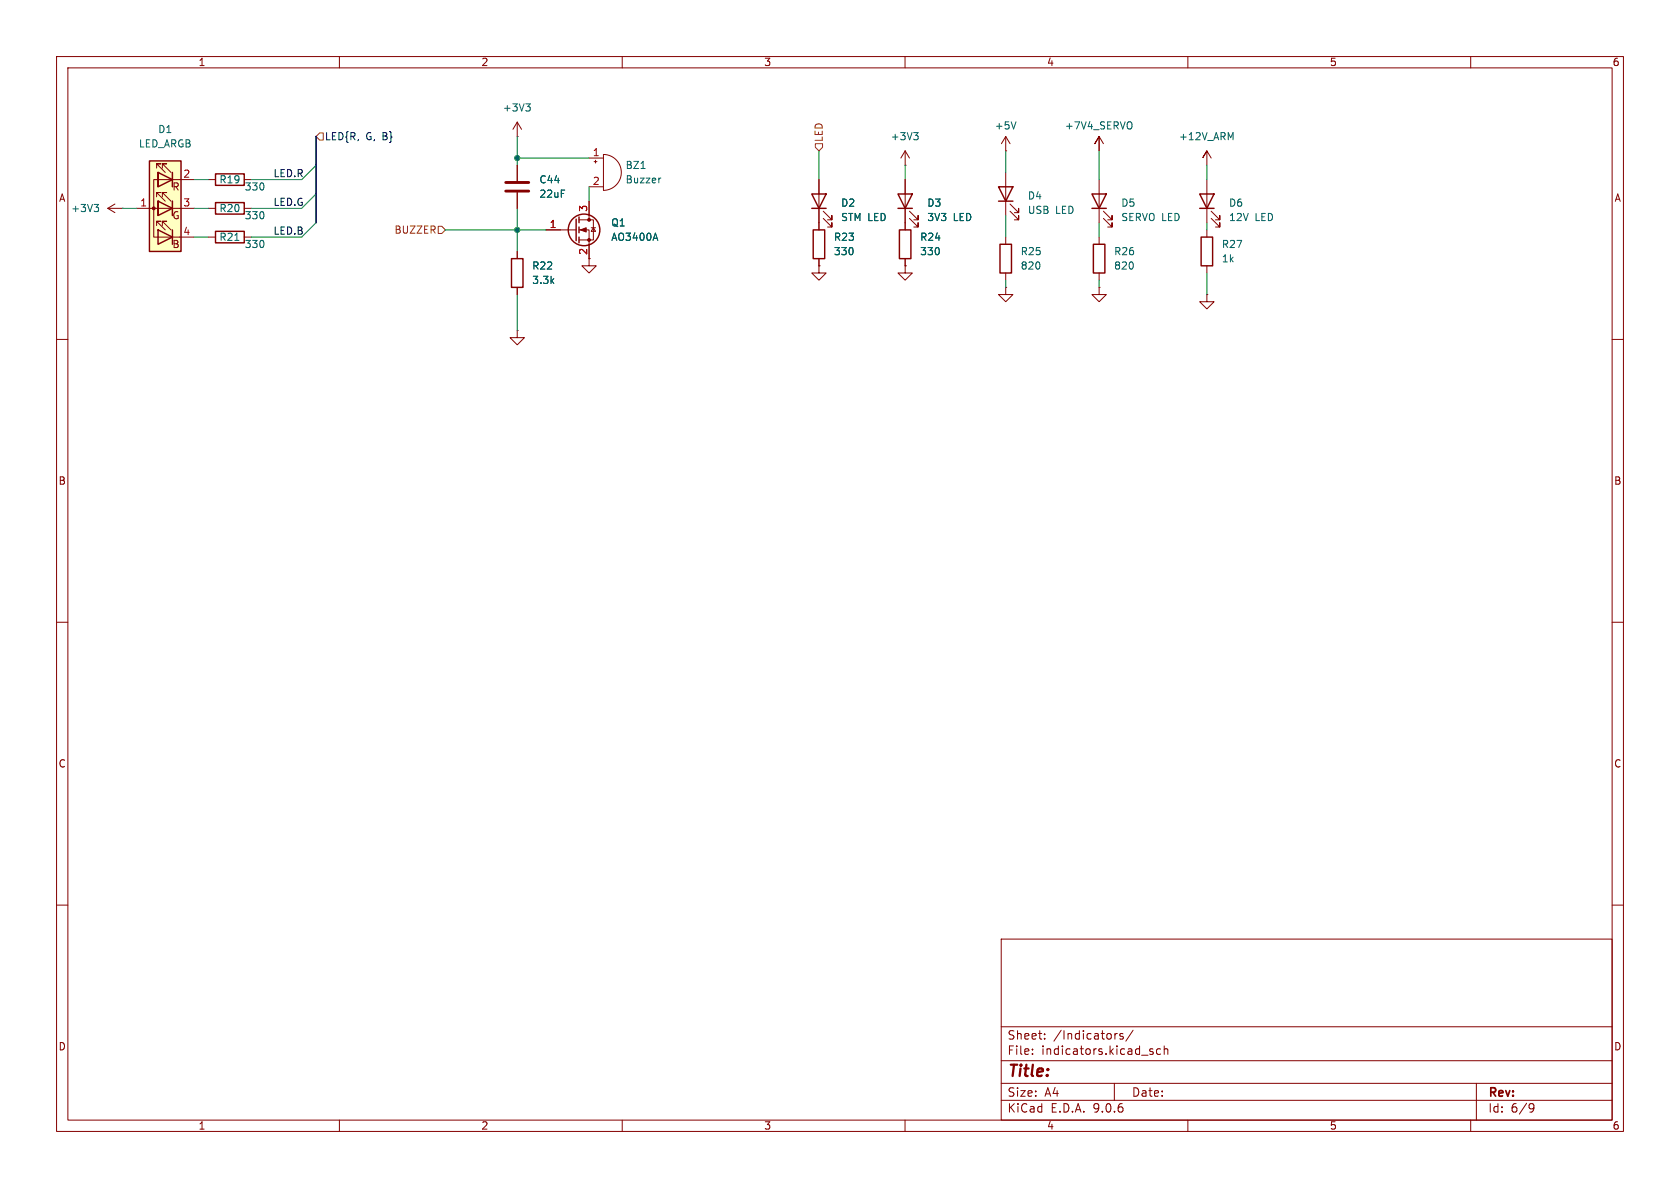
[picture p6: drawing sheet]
<svg xmlns="http://www.w3.org/2000/svg" width="297mm" height="210mm" viewBox="0 0 297 210" stroke-linecap="round" stroke-linejoin="round" font-family="sans-serif">
<g fill="none" stroke="#840000" stroke-width=".18">
<path d="M10 10h277v190h-277zM12 12h273v186h-273zM60 10v2M110 10v2M160 10v2M210 10v2M260 10v2M36.8 36.8h1.3M36.8 31.8h1.3M43.2 36.8h1.2M43.2 31.8h1.2M91.4 24.1h.1"/>
<path d="M91.4 21.6l-.7 1.3M91.4 21.6l.8 1.3M91.4 21.6v2.5M102.4 38.9h2.5v3.5h-2.5M104.1 27.9h2.6M104.1 33h2.6M104.1 35.6v3.3M105 28.6h.5M105.3 28.3v.5M106.7 27.3a3.2 3.2 0 0 1 3.1 3.2 3.2 3.2 0 0 1-3.1 3.2zM144.8 31.8v8.8M145.5 38.6l1.6 1.5v-.7v.7h-.8"/>
<path d="M145.5 37.3l1.6 1.6v-.8v.8h-.8M160 29.2h.1M160 26.7v2.5M160 31.8v8.8M160 26.7l-.7 1.2M160 26.7l.8 1.2M160.8 38.6l1.5 1.5v-.7v.7h-.8M160.8 37.3l1.5 1.6v-.8v.8h-.8M177.8 26.7h.1M177.8 24.1v2.6M177.8 30.5v7.6M177.8 24.1l-.8 1.3"/>
<path d="M177.8 24.1l.8 1.3M178.6 37.3l1.5 1.6v-.8v.8h-.8M178.6 36.1l1.5 1.5v-.8v.8h-.8M194.3 24.1v2.6v-2.6l-.8 1.3 .8-1.3 .8 1.3M194.3 31.8v7.6M195.1 38.6l1.5 1.5v-.7v.7h-.8M195.1 37.3l1.5 1.6v-.8v.8h-.8M213.4 31.8v7.6M214.1 27.9l-.7-1.2-.8 1.2 .8-1.2v2.5M214.1 38.6l1.5 1.5v-.7v.7h-.7M214.1 37.3l1.5 1.6v-.8v.8h-.7M36.8 41.9h1.3"/>
<path d="M43.2 41.9h1.2M91.4 58.4v1.3h1.3l-1.3 1.3-1.2-1.3h1.2M91.4 58.4h.1M91.4 44.5v1.2M91.4 50.8v1.3M96.5 40.6h5.4M102.4 40.6h1.7v6.4h1.3l-1.3 1.3-1.2-1.3h1.2M104.5 40.3h.8M104.9 40.3l.4 .6h-.8zM144.8 47v1.3h1.2l-1.2 1.2-1.3-1.2h1.3M144.8 47h.1M144.8 45.7v1.3"/>
<path d="M160 45.7v1.3M177.8 50.8v1.3h1.3l-1.3 1.2-1.3-1.2h1.3M177.8 50.8h.1M177.8 41.9v1.3M177.8 48.3v1.2M194.3 50.8v1.3h1.3l-1.3 1.2-1.3-1.2h1.3M194.3 50.8h.1M194.3 41.9v1.3M194.3 48.3v1.2M213.4 52.1v1.2h1.2l-1.2 1.3-1.3-1.3h1.3M213.4 52.1h.1M213.4 40.6v1.3"/>
<path d="M213.4 47v1.3M10 60h2M285 60h2M10 110h2M285 110h2M10 160h2M177 166h108v32h-108zM285 160h2M60 198v2M110 198v2M160 198v2M177 194.5h108"/>
<path d="M177 191.5h108M177 187.5h108M177 181.5h108M182.5 186.3v.1M182.5 185.5v.1M184.7 183.6v.1M184.7 182.8v.1M197 191.5v3M197.5 182.7l-.3 .1M198.5 182.8l-.3-.1-.2 .2v.2l.5 .2v.3h-.5M200.3 182.1l-1.3 2M203.5 185.9l.3 .1 .1 .2-.2 .2h-.3"/>
<path d="M203.5 185.4l.3 .1M205.2 185.5l-.5-.1-.2 .3v.4l.1 .2h.6M205.8 185.5l.2-.1 .4 .1 .1 .9M205.8 184.9v1.5M210 198v2M260 198v2M261 191.5v6.5M270.6 195.1l.5 .1a.99 .99 0 0 1-.4 1.4h-.2M271.2 195.7l-.3 .3h-.3"/>
</g>
<path d="M93 18.4h.7l-.4 .4M93.5 18.8l.2 .3v.3l-.2 .2M113.3 29.8h.7M116.8 31.5h-.2M161.5 23.4h.8l-.4 .5M162.1 23.9l.2 .3v.3l-.2 .2M179.6 21.5l-.4 1.3M200.1 21.7v.9M217.6 24.3l.4-.9v1.3M41.5 42.5h.7M115.9 41.2l.4 1.3" fill="none" stroke="#006464" stroke-width=".18"/>
<g fill="none" stroke="#840000" stroke-width=".25">
<path d="M38.1 35.8h5.1v2h-5.1zM38.1 30.7h5.1v2.1h-5.1zM101.9 38.7v3.8M102.4 38.4v1M143.5 34.3h2.5l-1.2 2.5zM143.5 36.8h2.5M158.7 34.3h2.6l-1.3 2.5zM158.7 36.8h2.6M176.5 33h2.6l-1.3 2.6zM176.5 35.6h2.6M193 34.3h2.6l-1.3 2.5zM193 36.8h2.6"/>
<path d="M212.1 34.3h2.5l-1.2 2.5zM212.1 36.8h2.5M38.1 40.9h5.1v2h-5.1zM90.4 45.7h2.1v5.1h-2.1zM102.4 40.1v1M102.4 41.9v1M143.8 40.6h2v5.1h-2zM159 40.6h2v5.1h-2zM176.8 43.2h2v5.1h-2zM193.3 43.2h2v5.1h-2zM212.3 41.9h2.1v5.1h-2.1z"/>
<circle cx="103.3" cy="40.6" r="2.79"/>
</g>
<g fill="#840000" stroke="#840000" stroke-width=".18">
<path d="M102.6 40.6l1-.3v.7z"/>
<circle cx="104.1" cy="38.9" r=".25"/>
<circle cx="104.1" cy="42.4" r=".25"/>
</g>
<path d="M26.4 28.4h5.6v16.1h-5.6z" fill="#ffffc2"/>
<path d="M26.4 28.4h5.6v16.1h-5.6zM27.9 30.5l2.6 1.3-2.6 1.2zM27.9 35.6l2.6 1.2-2.6 1.3zM30.5 30.5v2.5M30.5 35.6v2.5M27.9 40.6l2.6 1.3-2.6 1.3zM30.5 40.6v2.6" fill="none" stroke="#840000" stroke-width=".25"/>
<g fill="none" stroke="#840000" stroke-width=".18">
<path d="M19 36.8h2.6M19 36.8l1.3 .8M20.3 36.1l-1.3 .7M21.6 36.8h.1M24.1 36.8h10.2M27.7 29.7v-.7h.7h-.7l1.5 1.5M27.7 34.8v-.8h.7h-.7l1.5 1.6M27.7 39.9v-.8h.7h-.7l1.5 1.5M27.9 30.5h.1M27.9 30.5v2.5zM27.9 35.6h.1M27.9 35.6v2.5z"/>
<path d="M28.7 29.7v-.7h.8h-.8l1.5 1.5M28.7 34.8v-.8h.8h-.8l1.5 1.6M28.7 39.9v-.8h.8h-.8l1.5 1.5M30.5 30.5v2.5M30.5 35.6v2.5M34.3 31.8h-7.1v10.1h7.1M91.4 29.2v2.8M91.4 34v2.8M104.1 35.6v2.5M144.8 31.8v2.5M144.8 36.8v3.8M160 31.8v2.5"/>
<path d="M160 36.8v3.8M91.4 44.5v1.2M91.4 50.8v1.3M96.5 40.6h2.6M104.1 43.2v2.5M144.8 47h.1M144.8 45.7v1.3M160 47v1.3h1.3l-1.3 1.2-1.3-1.2h1.3M160 47h.1M160 45.7v1.3"/>
</g>
<circle cx="27.2" cy="36.8" r=".25" fill="#840000" stroke="#840000" stroke-width=".18"/>
<path d="M16.6 36.1h.8l-.4 .5M17.2 36.6l.2 .3v.3l-.2 .2M115.9 41.2l.4 1.3" fill="none" stroke="#006464" stroke-width=".18"/>
<path d="M89.4 32.3h4.1M89.4 33.8h4.1" fill="none" stroke="#840000" stroke-width=".51"/>
<path d="M55.9 24.1l.6-.6h.6v1.3h-.6zM144.1 25.4h1.3v.6l-.6 .7-.7-.7zM77.5 40h.6l.6 .6-.6 .7h-.6z" fill="none" stroke="#725600" stroke-width=".18"/>
<path d="M55.9 24.1v15.3" fill="none" stroke="#000084" stroke-width=".3"/>
<g fill="none" stroke="#009600" stroke-width=".18">
<path d="M21.6 36.8h2.5M34.3 36.8h2.5M34.3 31.8h2.5M55.9 34.3l-2.6 2.5h-8.9M55.9 29.2l-2.6 2.6h-8.9M55.9 39.4l-2.6 2.5h-8.9M91.4 24.1v5.1M91.4 36.8v7.7M91.4 27.9h12.7M104.1 33v2.6M144.8 26.7v5.1M160 29.2v2.6"/>
<path d="M177.8 26.7v3.8M177.8 38.1v3.8M194.3 26.7v5.1M194.3 39.4v2.5M213.4 29.2v2.6M213.4 39.4v1.2M34.3 41.9h2.5M78.7 40.6h17.8M91.4 52.1v6.3M177.8 49.5v1.3M194.3 49.5v1.3M213.4 48.3v3.8"/>
</g>
<g fill="#009600" stroke="#009600" stroke-width=".18">
<circle cx="91.4" cy="40.6" r=".46"/>
<circle cx="91.4" cy="27.9" r=".46"/>
</g>
<text font-size="2.8" fill="#840000" x="178" y="190.9">Title:</text>
<g font-size="2.1" fill="#840000">
<text x="178" y="184">Sheet:</text>
<text x="186.2" y="184">/Indicators/</text>
<text x="178" y="186.7">File:</text>
<text x="184.1" y="186.7">indicators.kicad_sch</text>
<text x="178" y="196.9">KiCad</text>
<text x="178" y="194.1">Size:</text>
<text x="184.7" y="194.1">A4</text>
<text x="185.7" y="196.9">E.D.A.</text>
<text x="193.3" y="196.9">9.0.6</text>
<text x="200" y="194.1">Date:</text>
<text x="263" y="194.3">Rev:</text>
<text x="263" y="196.9">Id:</text>
<text x="267.1" y="196.9">6/9</text>
</g>
<g font-size="1.8" fill="#840000">
<text x="35" y="11.9">1</text>
<text x="85" y="11.9">2</text>
<text x="135" y="11.9">3</text>
<text x="185" y="11.9">4</text>
<text x="235" y="11.9">5</text>
<text x="285" y="11.9">6</text>
<text x="10.3" y="35.9">A</text>
<text x="30.4" y="33.9">R</text>
<text x="285.3" y="35.9">A</text>
<text x="30.4" y="39">G</text>
<text x="30.4" y="44">B</text>
<text x="10.3" y="85.9">B</text>
<text x="285.3" y="85.9">B</text>
<text x="10.3" y="135.9">C</text>
<text x="285.3" y="135.9">C</text>
<text x="10.3" y="185.9">D</text>
<text x="285.3" y="185.9">D</text>
<text x="35" y="199.9">1</text>
<text x="85" y="199.9">2</text>
<text x="135" y="199.9">3</text>
<text x="185" y="199.9">4</text>
<text x="235" y="199.9">5</text>
<text x="285" y="199.9">6</text>
</g>
<g font-size="1.8" fill="#006464">
<text x="27.9" y="23.7">D1</text>
<text x="88.8" y="19.9">+3V3</text>
<text x="175.8" y="23.1">+5V</text>
<text x="188.2" y="23.1">+7V4_SERVO</text>
<text x="24.5" y="26.3">LED_ARGB</text>
<text x="157.4" y="25">+3V3</text>
<text x="208.3" y="25">+12V_ARM</text>
<text x="38.7" y="32.6">R19</text>
<text x="43.2" y="33.9">330</text>
<text x="95.3" y="32.6">C44</text>
<text x="95.3" y="35.2">22uF</text>
<text x="110.5" y="30.1">BZ1</text>
<text x="110.5" y="32.6">Buzzer</text>
<text x="181.6" y="35.5">D4</text>
<text x="12.5" y="37.7">+3V3</text>
<text x="38.7" y="37.7">R20</text>
<text x="43.2" y="39">330</text>
<text x="108" y="40.2">Q1</text>
<text x="148.6" y="36.7">D2</text>
<text x="148.6" y="39.3">STM LED</text>
<text x="163.8" y="36.7">D3</text>
<text x="163.8" y="39.3">3V3</text>
<text x="168.5" y="39.3">LED</text>
<text x="181.6" y="38">USB</text>
<text x="186.6" y="38">LED</text>
<text x="198.1" y="36.7">D5</text>
<text x="198.1" y="39.3">SERVO LED</text>
<text x="217.2" y="36.7">D6</text>
<text x="217.2" y="39.3">12V</text>
<text x="221.9" y="39.3">LED</text>
<text x="38.7" y="42.8">R21</text>
<text x="43.2" y="44">330</text>
<text x="94" y="47.9">R22</text>
<text x="108" y="42.8">AO3400A</text>
<text x="147.3" y="45.3">330</text>
<text x="147.3" y="42.8">R23</text>
<text x="162.6" y="45.3">330</text>
<text x="162.6" y="42.8">R24</text>
<text x="180.3" y="47.9">820</text>
<text x="180.3" y="45.3">R25</text>
<text x="196.9" y="47.9">820</text>
<text x="196.9" y="45.3">R26</text>
<text x="215.9" y="44">R27</text>
<text x="215.9" y="46.6">1k</text>
<text x="94" y="50.4">3.3k</text>
</g>
<g font-size="1.8" fill="#000084">
<text x="57.3" y="25">LED{R,</text>
<text x="64.7" y="25">G, B}</text>
</g>
<g font-size="1.8" fill="#a90000">
<text x="104.7" y="27.7">1</text>
<text x="32.3" y="31.5">2</text>
<text x="104.7" y="32.8">2</text>
<text x="24.7" y="36.6">1</text>
<text x="32.3" y="36.6">3</text>
<text x="32.3" y="41.7">4</text>
<text x="97.1" y="40.4">1</text>
<text x="103.9" y="37.5" transform="rotate(-90 103.9 37.5)">3</text>
<text x="103.9" y="45.2" transform="rotate(-90 103.9 45.2)">2</text>
</g>
<g font-size="1.8" fill="#725600">
<text x="145.6" y="25.2" transform="rotate(-90 145.6 25.2)">LED</text>
<text x="69.6" y="41.5">BUZZER</text>
</g>
<g font-size="1.8" fill="#0f0f0f">
<text x="48.3" y="31.4">LED.R</text>
<text x="48.3" y="41.6">LED.B</text>
<text x="48.3" y="36.5">LED.G</text>
</g>
</svg>
